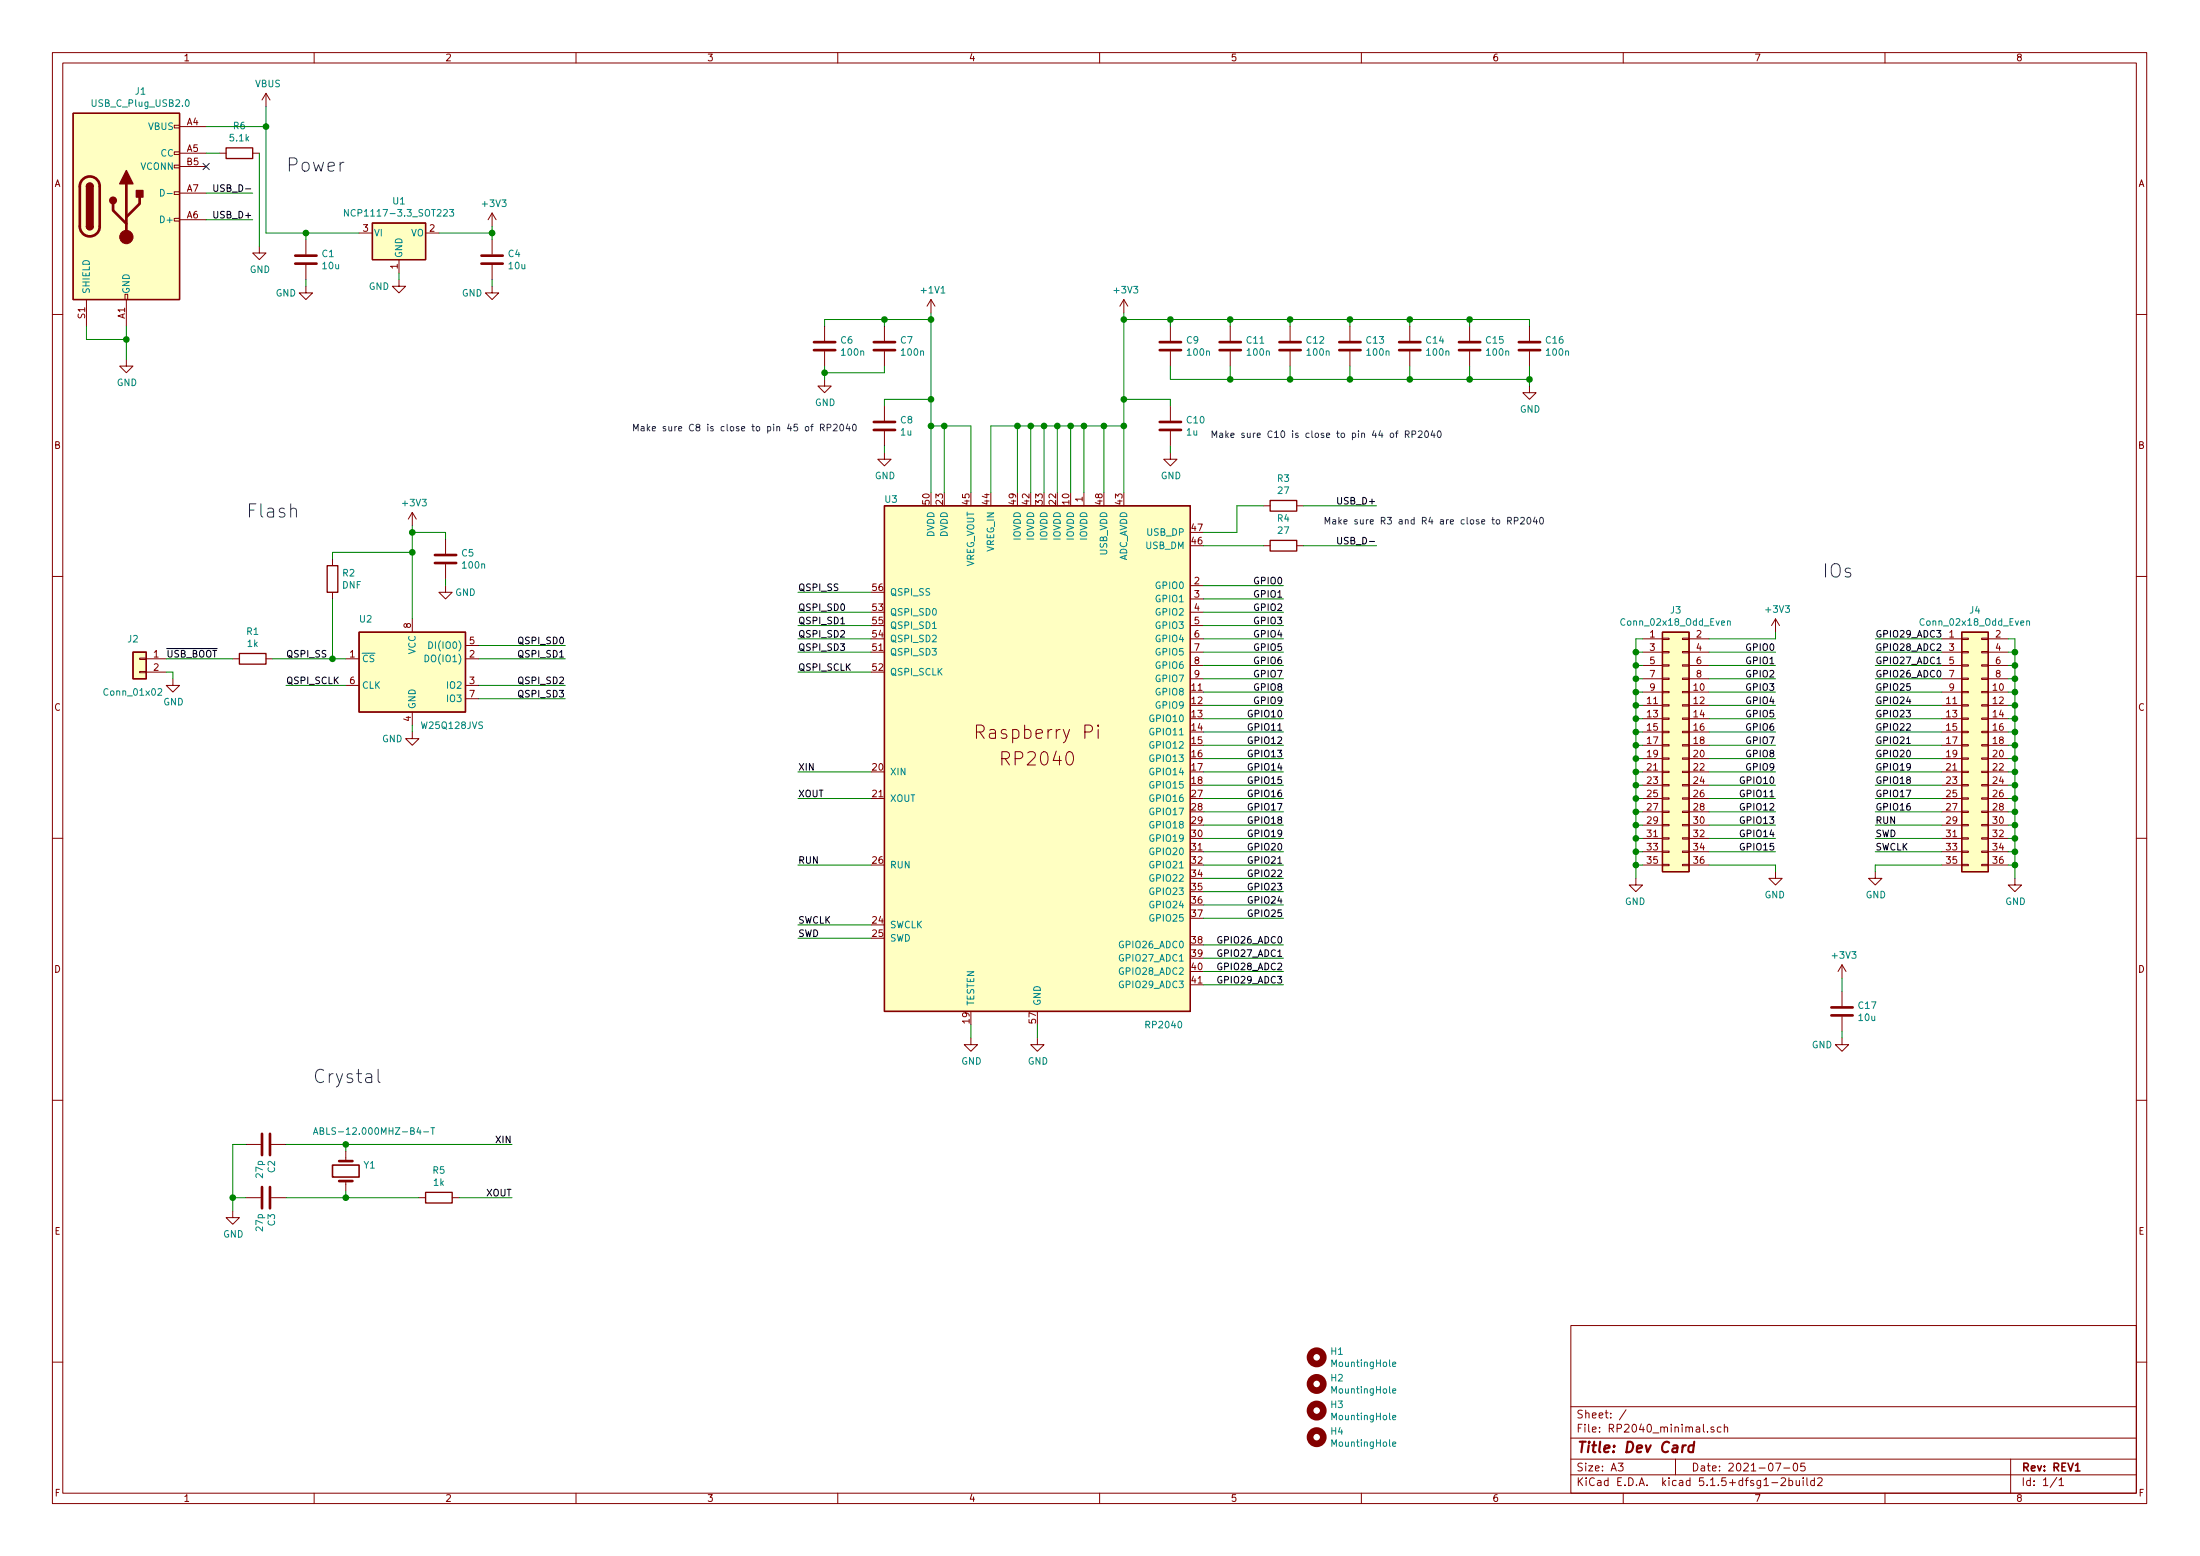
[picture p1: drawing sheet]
EESchema Schematic File Version 4
EELAYER 30 0
EELAYER END
$Descr A3 16535 11693
encoding utf-8
Sheet 1 1
Title "Dev Card"
Date "2021-07-05"
Rev "REV1"
Comp ""
Comment1 ""
Comment2 ""
Comment3 ""
Comment4 ""
$EndDescr
$Comp
L MCU_RaspberryPi_RP2040:RP2040 U3
U 1 1
P 7800 5700
F 0 "U3" H 6700 7650 50  0000 C CNN
F 1 "RP2040" H 8750 3700 50  0000 C CNN
F 2 "RP2040_minimal:RP2040-QFN-56" H 7050 5700 50  0001 C CNN
F 3 "" H 7050 5700 50  0001 C CNN
	1    7800 5700
	1    0    0    -1  
$EndComp
$Comp
L Device:C C2
U 1 1
P 2000 8600
F 0 "C2" H 2115 8646 50  0000 L CNN
F 1 "27p" H 2115 8555 50  0000 L CNN
F 2 "Capacitor_SMD:C_0402_1005Metric" H 2038 8450 50  0001 C CNN
F 3 "~" H 2000 8600 50  0001 C CNN
	1    2000 8600
	0    1    1    0   
$EndComp
$Comp
L Device:C C3
U 1 1
P 2000 9000
F 0 "C3" H 2115 9046 50  0000 L CNN
F 1 "27p" H 2115 8955 50  0000 L CNN
F 2 "Capacitor_SMD:C_0402_1005Metric" H 2038 8850 50  0001 C CNN
F 3 "~" H 2000 9000 50  0001 C CNN
	1    2000 9000
	0    1    1    0   
$EndComp
$Comp
L power:GND #PWR06
U 1 1
P 1750 9100
F 0 "#PWR06" H 1750 8850 50  0001 C CNN
F 1 "GND" H 1755 8927 50  0000 C CNN
F 2 "" H 1750 9100 50  0001 C CNN
F 3 "" H 1750 9100 50  0001 C CNN
	1    1750 9100
	1    0    0    -1  
$EndComp
Wire Wire Line
	6000 5800 6550 5800
Wire Wire Line
	6550 6000 6000 6000
Wire Wire Line
	1850 8600 1750 8600
Wire Wire Line
	1750 8600 1750 9000
Wire Wire Line
	1850 9000 1750 9000
Connection ~ 1750 9000
Wire Wire Line
	1750 9000 1750 9100
Wire Wire Line
	2150 9000 2600 9000
Wire Wire Line
	2150 8600 2600 8600
Wire Wire Line
	2600 8650 2600 8600
Wire Wire Line
	2600 8950 2600 9000
Connection ~ 2600 9000
Wire Wire Line
	2600 9000 3150 9000
Wire Wire Line
	6000 4600 6550 4600
Wire Wire Line
	6000 4700 6550 4700
Wire Wire Line
	6000 4800 6550 4800
Wire Wire Line
	6000 4900 6550 4900
Wire Wire Line
	6550 4450 6000 4450
Wire Wire Line
	6550 5050 6000 5050
Wire Wire Line
	9050 4400 9650 4400
Wire Wire Line
	9050 4500 9650 4500
Text Label 9650 4400 2    50   ~ 0
GPIO0
Text Label 9650 4500 2    50   ~ 0
GPIO1
Wire Wire Line
	9050 4600 9650 4600
Wire Wire Line
	9050 4700 9650 4700
Wire Wire Line
	9050 4800 9650 4800
Wire Wire Line
	9050 4900 9650 4900
Wire Wire Line
	9050 5000 9650 5000
Wire Wire Line
	9050 5100 9650 5100
Wire Wire Line
	9050 5200 9650 5200
Wire Wire Line
	9050 5300 9650 5300
Wire Wire Line
	9050 5400 9650 5400
Wire Wire Line
	9050 5500 9650 5500
Wire Wire Line
	9050 5600 9650 5600
Wire Wire Line
	9050 5700 9650 5700
Wire Wire Line
	9050 5800 9650 5800
Wire Wire Line
	9050 5900 9650 5900
Wire Wire Line
	9050 6000 9650 6000
Wire Wire Line
	9050 6100 9650 6100
Wire Wire Line
	9050 6200 9650 6200
Wire Wire Line
	9050 6300 9650 6300
Wire Wire Line
	9050 6400 9650 6400
Wire Wire Line
	9050 6500 9650 6500
Wire Wire Line
	9050 6600 9650 6600
Wire Wire Line
	9050 6700 9650 6700
Wire Wire Line
	9050 6800 9650 6800
Wire Wire Line
	9050 6900 9650 6900
Wire Wire Line
	9050 7100 9650 7100
Wire Wire Line
	9050 7200 9650 7200
Wire Wire Line
	9050 7300 9650 7300
Wire Wire Line
	9050 7400 9650 7400
$Comp
L power:GND #PWR016
U 1 1
P 7800 7800
F 0 "#PWR016" H 7800 7550 50  0001 C CNN
F 1 "GND" H 7805 7627 50  0000 C CNN
F 2 "" H 7800 7800 50  0001 C CNN
F 3 "" H 7800 7800 50  0001 C CNN
	1    7800 7800
	1    0    0    -1  
$EndComp
$Comp
L power:GND #PWR015
U 1 1
P 7300 7800
F 0 "#PWR015" H 7300 7550 50  0001 C CNN
F 1 "GND" H 7305 7627 50  0000 C CNN
F 2 "" H 7300 7800 50  0001 C CNN
F 3 "" H 7300 7800 50  0001 C CNN
	1    7300 7800
	1    0    0    -1  
$EndComp
Wire Wire Line
	7300 7700 7300 7800
Wire Wire Line
	7800 7700 7800 7800
Text Label 9650 4600 2    50   ~ 0
GPIO2
Text Label 9650 4700 2    50   ~ 0
GPIO3
Text Label 9650 4800 2    50   ~ 0
GPIO4
Text Label 9650 4900 2    50   ~ 0
GPIO5
Text Label 9650 5000 2    50   ~ 0
GPIO6
Text Label 9650 5100 2    50   ~ 0
GPIO7
Text Label 9650 5200 2    50   ~ 0
GPIO8
Text Label 9650 5300 2    50   ~ 0
GPIO9
Text Label 9650 5400 2    50   ~ 0
GPIO10
Text Label 9650 5500 2    50   ~ 0
GPIO11
Text Label 9650 5600 2    50   ~ 0
GPIO12
Text Label 9650 5700 2    50   ~ 0
GPIO13
Text Label 9650 5800 2    50   ~ 0
GPIO14
Text Label 9650 5900 2    50   ~ 0
GPIO15
Text Label 9650 6000 2    50   ~ 0
GPIO16
Text Label 9650 6100 2    50   ~ 0
GPIO17
Text Label 9650 6200 2    50   ~ 0
GPIO18
Text Label 9650 6300 2    50   ~ 0
GPIO19
Text Label 9650 6400 2    50   ~ 0
GPIO20
Text Label 9650 6500 2    50   ~ 0
GPIO21
Text Label 9650 6600 2    50   ~ 0
GPIO22
Text Label 9650 6700 2    50   ~ 0
GPIO23
Text Label 9650 6800 2    50   ~ 0
GPIO24
Text Label 9650 6900 2    50   ~ 0
GPIO25
Text Label 9650 7100 2    50   ~ 0
GPIO26_ADC0
Text Label 9650 7200 2    50   ~ 0
GPIO27_ADC1
Text Label 9650 7300 2    50   ~ 0
GPIO28_ADC2
Text Label 9650 7400 2    50   ~ 0
GPIO29_ADC3
Text Label 6000 4450 0    50   ~ 0
QSPI_SS
Text Label 6000 5050 0    50   ~ 0
QSPI_SCLK
Text Label 6000 4600 0    50   ~ 0
QSPI_SD0
Text Label 6000 4700 0    50   ~ 0
QSPI_SD1
Text Label 6000 4800 0    50   ~ 0
QSPI_SD2
Text Label 6000 4900 0    50   ~ 0
QSPI_SD3
Text Label 6000 5800 0    50   ~ 0
XIN
Text Label 6000 6000 0    50   ~ 0
XOUT
$Comp
L Device:R R4
U 1 1
P 9650 4100
F 0 "R4" V 9443 4100 50  0000 C CNN
F 1 "27" V 9534 4100 50  0000 C CNN
F 2 "Capacitor_SMD:C_0402_1005Metric" V 9580 4100 50  0001 C CNN
F 3 "~" H 9650 4100 50  0001 C CNN
	1    9650 4100
	0    1    1    0   
$EndComp
Wire Wire Line
	9050 4100 9500 4100
Wire Wire Line
	9800 4100 10350 4100
Wire Wire Line
	9050 4000 9300 4000
Wire Wire Line
	9300 3800 9300 4000
Text Label 10350 4100 2    50   ~ 0
USB_D-
Wire Wire Line
	950  2450 950  2550
Wire Wire Line
	650  2450 650  2550
Wire Wire Line
	650  2550 950  2550
Connection ~ 950  2550
Wire Wire Line
	950  2550 950  2700
Text Label 13350 4900 2    50   ~ 0
GPIO0
Text Label 13350 5000 2    50   ~ 0
GPIO1
Text Label 13350 5100 2    50   ~ 0
GPIO2
Text Label 13350 5200 2    50   ~ 0
GPIO3
Text Label 13350 5300 2    50   ~ 0
GPIO4
Text Label 13350 5400 2    50   ~ 0
GPIO5
Text Label 13350 5500 2    50   ~ 0
GPIO6
Text Label 13350 5600 2    50   ~ 0
GPIO7
Text Label 13350 5700 2    50   ~ 0
GPIO8
Text Label 13350 5800 2    50   ~ 0
GPIO9
Text Label 13350 5900 2    50   ~ 0
GPIO10
Text Label 13350 6000 2    50   ~ 0
GPIO11
Text Label 13350 6100 2    50   ~ 0
GPIO12
Text Label 13350 6200 2    50   ~ 0
GPIO13
Text Label 13350 6300 2    50   ~ 0
GPIO14
Wire Wire Line
	14600 6100 14100 6100
Wire Wire Line
	14600 6000 14100 6000
Wire Wire Line
	14600 5900 14100 5900
Wire Wire Line
	14600 5800 14100 5800
Wire Wire Line
	14600 5700 14100 5700
Wire Wire Line
	14600 5600 14100 5600
Wire Wire Line
	14600 5500 14100 5500
Wire Wire Line
	14600 5400 14100 5400
Wire Wire Line
	14600 5300 14100 5300
Wire Wire Line
	14600 5200 14100 5200
Text Label 13350 6400 2    50   ~ 0
GPIO15
Text Label 14100 6100 0    50   ~ 0
GPIO16
Text Label 14100 6000 0    50   ~ 0
GPIO17
Text Label 14100 5900 0    50   ~ 0
GPIO18
Text Label 14100 5800 0    50   ~ 0
GPIO19
Text Label 14100 5700 0    50   ~ 0
GPIO20
Text Label 14100 5600 0    50   ~ 0
GPIO21
Text Label 14100 5500 0    50   ~ 0
GPIO22
Text Label 14100 5400 0    50   ~ 0
GPIO23
Text Label 14100 5300 0    50   ~ 0
GPIO24
Text Label 14100 5200 0    50   ~ 0
GPIO25
Wire Wire Line
	14600 5100 14100 5100
Wire Wire Line
	14600 5000 14100 5000
Wire Wire Line
	14600 4900 14100 4900
Wire Wire Line
	14600 4800 14100 4800
Text Label 14100 5100 0    50   ~ 0
GPIO26_ADC0
Text Label 14100 5000 0    50   ~ 0
GPIO27_ADC1
Text Label 14100 4900 0    50   ~ 0
GPIO28_ADC2
Text Label 14100 4800 0    50   ~ 0
GPIO29_ADC3
Wire Wire Line
	6550 6500 6000 6500
Text Label 6000 6500 0    50   ~ 0
RUN
Wire Wire Line
	14600 6200 14100 6200
Text Label 14100 6200 0    50   ~ 0
RUN
$Comp
L power:GND #PWR020
U 1 1
P 13350 6550
F 0 "#PWR020" H 13350 6300 50  0001 C CNN
F 1 "GND" H 13355 6377 50  0000 C CNN
F 2 "" H 13350 6550 50  0001 C CNN
F 3 "" H 13350 6550 50  0001 C CNN
	1    13350 6550
	-1   0    0    -1  
$EndComp
Wire Wire Line
	13350 6550 13350 6500
Wire Wire Line
	6550 6950 6000 6950
Wire Wire Line
	6550 7050 6000 7050
Text Label 6000 6950 0    50   ~ 0
SWCLK
Text Label 6000 7050 0    50   ~ 0
SWD
Text Label 14100 6400 0    50   ~ 0
SWCLK
Text Label 14100 6300 0    50   ~ 0
SWD
Wire Wire Line
	14600 6300 14100 6300
Wire Wire Line
	14600 6400 14100 6400
Wire Wire Line
	7650 3700 7650 3200
Wire Wire Line
	7650 3200 7750 3200
Wire Wire Line
	8150 3200 8150 3700
Wire Wire Line
	7750 3700 7750 3200
Connection ~ 7750 3200
Wire Wire Line
	7750 3200 7850 3200
Wire Wire Line
	7850 3700 7850 3200
Connection ~ 7850 3200
Wire Wire Line
	7850 3200 7950 3200
Wire Wire Line
	7950 3700 7950 3200
Connection ~ 7950 3200
Wire Wire Line
	7950 3200 8050 3200
Wire Wire Line
	8050 3700 8050 3200
Connection ~ 8050 3200
Wire Wire Line
	8050 3200 8150 3200
Wire Wire Line
	8150 3200 8300 3200
Wire Wire Line
	8450 3200 8450 3700
Connection ~ 8150 3200
Wire Wire Line
	8300 3700 8300 3200
Connection ~ 8300 3200
Wire Wire Line
	8300 3200 8450 3200
Wire Wire Line
	7450 3700 7450 3200
Wire Wire Line
	7450 3200 7650 3200
Connection ~ 7650 3200
Wire Wire Line
	7300 3700 7300 3200
Wire Wire Line
	7300 3200 7100 3200
Wire Wire Line
	7000 3200 7000 3700
Wire Wire Line
	7100 3700 7100 3200
Connection ~ 7100 3200
Wire Wire Line
	7100 3200 7000 3200
$Comp
L power:+3V3 #PWR017
U 1 1
P 8450 2350
F 0 "#PWR017" H 8450 2200 50  0001 C CNN
F 1 "+3V3" H 8465 2523 50  0000 C CNN
F 2 "" H 8450 2350 50  0001 C CNN
F 3 "" H 8450 2350 50  0001 C CNN
	1    8450 2350
	1    0    0    -1  
$EndComp
Connection ~ 8450 3200
$Comp
L power:+1V1 #PWR014
U 1 1
P 7000 2350
F 0 "#PWR014" H 7000 2200 50  0001 C CNN
F 1 "+1V1" H 7015 2523 50  0000 C CNN
F 2 "" H 7000 2350 50  0001 C CNN
F 3 "" H 7000 2350 50  0001 C CNN
	1    7000 2350
	1    0    0    -1  
$EndComp
Wire Wire Line
	7000 2350 7000 2400
Connection ~ 7000 3200
$Comp
L Device:C C9
U 1 1
P 8800 2600
F 0 "C9" H 8915 2646 50  0000 L CNN
F 1 "100n" H 8915 2555 50  0000 L CNN
F 2 "Capacitor_SMD:C_0402_1005Metric" H 8838 2450 50  0001 C CNN
F 3 "~" H 8800 2600 50  0001 C CNN
	1    8800 2600
	1    0    0    -1  
$EndComp
$Comp
L Device:C C11
U 1 1
P 9250 2600
F 0 "C11" H 9365 2646 50  0000 L CNN
F 1 "100n" H 9365 2555 50  0000 L CNN
F 2 "Capacitor_SMD:C_0402_1005Metric" H 9288 2450 50  0001 C CNN
F 3 "~" H 9250 2600 50  0001 C CNN
	1    9250 2600
	1    0    0    -1  
$EndComp
$Comp
L Device:C C12
U 1 1
P 9700 2600
F 0 "C12" H 9815 2646 50  0000 L CNN
F 1 "100n" H 9815 2555 50  0000 L CNN
F 2 "Capacitor_SMD:C_0402_1005Metric" H 9738 2450 50  0001 C CNN
F 3 "~" H 9700 2600 50  0001 C CNN
	1    9700 2600
	1    0    0    -1  
$EndComp
$Comp
L Device:C C13
U 1 1
P 10150 2600
F 0 "C13" H 10265 2646 50  0000 L CNN
F 1 "100n" H 10265 2555 50  0000 L CNN
F 2 "Capacitor_SMD:C_0402_1005Metric" H 10188 2450 50  0001 C CNN
F 3 "~" H 10150 2600 50  0001 C CNN
	1    10150 2600
	1    0    0    -1  
$EndComp
$Comp
L Device:C C14
U 1 1
P 10600 2600
F 0 "C14" H 10715 2646 50  0000 L CNN
F 1 "100n" H 10715 2555 50  0000 L CNN
F 2 "Capacitor_SMD:C_0402_1005Metric" H 10638 2450 50  0001 C CNN
F 3 "~" H 10600 2600 50  0001 C CNN
	1    10600 2600
	1    0    0    -1  
$EndComp
$Comp
L Device:C C15
U 1 1
P 11050 2600
F 0 "C15" H 11165 2646 50  0000 L CNN
F 1 "100n" H 11165 2555 50  0000 L CNN
F 2 "Capacitor_SMD:C_0402_1005Metric" H 11088 2450 50  0001 C CNN
F 3 "~" H 11050 2600 50  0001 C CNN
	1    11050 2600
	1    0    0    -1  
$EndComp
$Comp
L Device:C C16
U 1 1
P 11500 2600
F 0 "C16" H 11615 2646 50  0000 L CNN
F 1 "100n" H 11615 2555 50  0000 L CNN
F 2 "Capacitor_SMD:C_0402_1005Metric" H 11538 2450 50  0001 C CNN
F 3 "~" H 11500 2600 50  0001 C CNN
	1    11500 2600
	1    0    0    -1  
$EndComp
$Comp
L Device:C C6
U 1 1
P 6200 2600
F 0 "C6" H 6315 2646 50  0000 L CNN
F 1 "100n" H 6315 2555 50  0000 L CNN
F 2 "Capacitor_SMD:C_0402_1005Metric" H 6238 2450 50  0001 C CNN
F 3 "~" H 6200 2600 50  0001 C CNN
	1    6200 2600
	1    0    0    -1  
$EndComp
$Comp
L Device:C C7
U 1 1
P 6650 2600
F 0 "C7" H 6765 2646 50  0000 L CNN
F 1 "100n" H 6765 2555 50  0000 L CNN
F 2 "Capacitor_SMD:C_0402_1005Metric" H 6688 2450 50  0001 C CNN
F 3 "~" H 6650 2600 50  0001 C CNN
	1    6650 2600
	1    0    0    -1  
$EndComp
$Comp
L Device:C C8
U 1 1
P 6650 3200
F 0 "C8" H 6765 3246 50  0000 L CNN
F 1 "1u" H 6765 3155 50  0000 L CNN
F 2 "Capacitor_SMD:C_0402_1005Metric" H 6688 3050 50  0001 C CNN
F 3 "~" H 6650 3200 50  0001 C CNN
	1    6650 3200
	1    0    0    -1  
$EndComp
$Comp
L Device:C C10
U 1 1
P 8800 3200
F 0 "C10" H 8915 3246 50  0000 L CNN
F 1 "1u" H 8915 3155 50  0000 L CNN
F 2 "Capacitor_SMD:C_0402_1005Metric" H 8838 3050 50  0001 C CNN
F 3 "~" H 8800 3200 50  0001 C CNN
	1    8800 3200
	1    0    0    -1  
$EndComp
Wire Wire Line
	11500 2450 11500 2400
Wire Wire Line
	11050 2450 11050 2400
Connection ~ 11050 2400
Wire Wire Line
	11050 2400 11500 2400
Wire Wire Line
	10600 2450 10600 2400
Connection ~ 10600 2400
Wire Wire Line
	10600 2400 11050 2400
Wire Wire Line
	10150 2450 10150 2400
Connection ~ 10150 2400
Wire Wire Line
	10150 2400 10600 2400
Wire Wire Line
	9700 2450 9700 2400
Connection ~ 9700 2400
Wire Wire Line
	9700 2400 10150 2400
Wire Wire Line
	9250 2450 9250 2400
Connection ~ 9250 2400
Wire Wire Line
	9250 2400 9700 2400
Wire Wire Line
	8800 2450 8800 2400
Connection ~ 8800 2400
Wire Wire Line
	8800 2400 9250 2400
$Comp
L power:GND #PWR023
U 1 1
P 11500 2900
F 0 "#PWR023" H 11500 2650 50  0001 C CNN
F 1 "GND" H 11505 2727 50  0000 C CNN
F 2 "" H 11500 2900 50  0001 C CNN
F 3 "" H 11500 2900 50  0001 C CNN
	1    11500 2900
	1    0    0    -1  
$EndComp
Wire Wire Line
	8800 2750 8800 2850
Wire Wire Line
	9250 2750 9250 2850
Connection ~ 9250 2850
Wire Wire Line
	9250 2850 8800 2850
Wire Wire Line
	9700 2750 9700 2850
Connection ~ 9700 2850
Wire Wire Line
	9700 2850 9250 2850
Wire Wire Line
	10150 2750 10150 2850
Connection ~ 10150 2850
Wire Wire Line
	10150 2850 9700 2850
Wire Wire Line
	10600 2750 10600 2850
Connection ~ 10600 2850
Wire Wire Line
	10600 2850 10150 2850
Wire Wire Line
	11050 2750 11050 2850
Wire Wire Line
	11050 2850 10600 2850
Wire Wire Line
	11500 2750 11500 2850
Wire Wire Line
	6650 3050 6650 3000
Wire Wire Line
	6650 3000 7000 3000
Connection ~ 7000 3000
Wire Wire Line
	7000 3000 7000 3200
Wire Wire Line
	8800 3050 8800 3000
$Comp
L power:GND #PWR012
U 1 1
P 6200 2850
F 0 "#PWR012" H 6200 2600 50  0001 C CNN
F 1 "GND" H 6205 2677 50  0000 C CNN
F 2 "" H 6200 2850 50  0001 C CNN
F 3 "" H 6200 2850 50  0001 C CNN
	1    6200 2850
	1    0    0    -1  
$EndComp
Wire Wire Line
	6200 2750 6200 2800
Wire Wire Line
	6200 2800 6650 2800
Wire Wire Line
	6650 2800 6650 2750
Connection ~ 6200 2800
Wire Wire Line
	6200 2800 6200 2850
Wire Wire Line
	6200 2450 6200 2400
Wire Wire Line
	6200 2400 6650 2400
Connection ~ 7000 2400
Wire Wire Line
	7000 2400 7000 3000
Wire Wire Line
	6650 2450 6650 2400
Connection ~ 6650 2400
Wire Wire Line
	6650 2400 7000 2400
Wire Wire Line
	6650 3350 6650 3400
Wire Wire Line
	8800 3350 8800 3400
$Comp
L power:GND #PWR013
U 1 1
P 6650 3400
F 0 "#PWR013" H 6650 3150 50  0001 C CNN
F 1 "GND" H 6655 3227 50  0000 C CNN
F 2 "" H 6650 3400 50  0001 C CNN
F 3 "" H 6650 3400 50  0001 C CNN
	1    6650 3400
	1    0    0    -1  
$EndComp
$Comp
L power:GND #PWR018
U 1 1
P 8800 3400
F 0 "#PWR018" H 8800 3150 50  0001 C CNN
F 1 "GND" H 8805 3227 50  0000 C CNN
F 2 "" H 8800 3400 50  0001 C CNN
F 3 "" H 8800 3400 50  0001 C CNN
	1    8800 3400
	1    0    0    -1  
$EndComp
Text Label 1250 4950 0    50   ~ 0
~USB_BOOT
Wire Wire Line
	2150 5150 2600 5150
Wire Wire Line
	2050 4950 2500 4950
Text Label 2150 5150 0    50   ~ 0
QSPI_SCLK
Text Label 2150 4950 0    50   ~ 0
QSPI_SS
Wire Wire Line
	2500 4500 2500 4950
Wire Wire Line
	3350 4350 3350 4400
Wire Wire Line
	3100 5450 3100 5500
Wire Wire Line
	3100 4150 3100 4650
Connection ~ 3100 4150
Wire Wire Line
	2500 4150 3100 4150
Wire Wire Line
	2500 4200 2500 4150
Wire Wire Line
	3100 4000 3100 4150
Connection ~ 3100 4000
Wire Wire Line
	3350 4000 3100 4000
Wire Wire Line
	3350 4050 3350 4000
Wire Wire Line
	3100 3950 3100 4000
$Comp
L power:GND #PWR011
U 1 1
P 3350 4400
F 0 "#PWR011" H 3350 4150 50  0001 C CNN
F 1 "GND" H 3500 4350 50  0000 C CNN
F 2 "" H 3350 4400 50  0001 C CNN
F 3 "" H 3350 4400 50  0001 C CNN
	1    3350 4400
	1    0    0    -1  
$EndComp
$Comp
L Device:C C5
U 1 1
P 3350 4200
F 0 "C5" H 3465 4246 50  0000 L CNN
F 1 "100n" H 3465 4155 50  0000 L CNN
F 2 "Capacitor_SMD:C_0402_1005Metric" H 3388 4050 50  0001 C CNN
F 3 "~" H 3350 4200 50  0001 C CNN
	1    3350 4200
	1    0    0    -1  
$EndComp
Wire Wire Line
	1750 4950 1250 4950
Connection ~ 2500 4950
$Comp
L Device:R R1
U 1 1
P 1900 4950
F 0 "R1" V 1693 4950 50  0000 C CNN
F 1 "1k" V 1784 4950 50  0000 C CNN
F 2 "Capacitor_SMD:C_0402_1005Metric" V 1830 4950 50  0001 C CNN
F 3 "~" H 1900 4950 50  0001 C CNN
	1    1900 4950
	0    1    1    0   
$EndComp
$Comp
L Device:R R2
U 1 1
P 2500 4350
F 0 "R2" H 2570 4396 50  0000 L CNN
F 1 "DNF" H 2570 4305 50  0000 L CNN
F 2 "Capacitor_SMD:C_0402_1005Metric" V 2430 4350 50  0001 C CNN
F 3 "~" H 2500 4350 50  0001 C CNN
	1    2500 4350
	1    0    0    -1  
$EndComp
Wire Wire Line
	2500 4950 2600 4950
$Comp
L power:GND #PWR08
U 1 1
P 3100 5500
F 0 "#PWR08" H 3100 5250 50  0001 C CNN
F 1 "GND" H 2950 5450 50  0000 C CNN
F 2 "" H 3100 5500 50  0001 C CNN
F 3 "" H 3100 5500 50  0001 C CNN
	1    3100 5500
	1    0    0    -1  
$EndComp
$Comp
L power:+3V3 #PWR07
U 1 1
P 3100 3950
F 0 "#PWR07" H 3100 3800 50  0001 C CNN
F 1 "+3V3" H 3115 4123 50  0000 C CNN
F 2 "" H 3100 3950 50  0001 C CNN
F 3 "" H 3100 3950 50  0001 C CNN
	1    3100 3950
	1    0    0    -1  
$EndComp
$Comp
L Memory_Flash:W25Q128JVS U2
U 1 1
P 3100 5050
F 0 "U2" H 2750 5450 50  0000 C CNN
F 1 "W25Q128JVS" H 3400 4650 50  0000 C CNN
F 2 "Package_SO:SOIC-8_5.23x5.23mm_P1.27mm" H 3100 5050 50  0001 C CNN
F 3 "http://www.winbond.com/resource-files/w25q128jv_dtr%20revc%2003272018%20plus.pdf" H 3100 5050 50  0001 C CNN
	1    3100 5050
	1    0    0    -1  
$EndComp
$Comp
L Regulator_Linear:NCP1117-3.3_SOT223 U1
U 1 1
P 3000 1750
F 0 "U1" H 3000 1992 50  0000 C CNN
F 1 "NCP1117-3.3_SOT223" H 3000 1901 50  0000 C CNN
F 2 "Package_TO_SOT_SMD:SOT-223-3_TabPin2" H 3000 1950 50  0001 C CNN
F 3 "http://www.onsemi.com/pub_link/Collateral/NCP1117-D.PDF" H 3100 1500 50  0001 C CNN
	1    3000 1750
	1    0    0    -1  
$EndComp
Wire Wire Line
	2700 1750 2300 1750
$Comp
L power:GND #PWR05
U 1 1
P 3000 2100
F 0 "#PWR05" H 3000 1850 50  0001 C CNN
F 1 "GND" H 2850 2050 50  0000 C CNN
F 2 "" H 3000 2100 50  0001 C CNN
F 3 "" H 3000 2100 50  0001 C CNN
	1    3000 2100
	1    0    0    -1  
$EndComp
Wire Wire Line
	3000 2050 3000 2100
Wire Wire Line
	3300 1750 3700 1750
Wire Wire Line
	3700 1750 3700 1700
$Comp
L power:+3V3 #PWR09
U 1 1
P 3700 1700
F 0 "#PWR09" H 3700 1550 50  0001 C CNN
F 1 "+3V3" H 3715 1873 50  0000 C CNN
F 2 "" H 3700 1700 50  0001 C CNN
F 3 "" H 3700 1700 50  0001 C CNN
	1    3700 1700
	1    0    0    -1  
$EndComp
$Comp
L power:VBUS #PWR03
U 1 1
P 2000 800
F 0 "#PWR03" H 2000 650 50  0001 C CNN
F 1 "VBUS" H 2015 973 50  0000 C CNN
F 2 "" H 2000 800 50  0001 C CNN
F 3 "" H 2000 800 50  0001 C CNN
	1    2000 800 
	1    0    0    -1  
$EndComp
$Comp
L Device:C C1
U 1 1
P 2300 1950
F 0 "C1" H 2415 1996 50  0000 L CNN
F 1 "10u" H 2415 1905 50  0000 L CNN
F 2 "Capacitor_SMD:C_0805_2012Metric" H 2338 1800 50  0001 C CNN
F 3 "~" H 2300 1950 50  0001 C CNN
	1    2300 1950
	1    0    0    -1  
$EndComp
$Comp
L Device:C C4
U 1 1
P 3700 1950
F 0 "C4" H 3815 1996 50  0000 L CNN
F 1 "10u" H 3815 1905 50  0000 L CNN
F 2 "Capacitor_SMD:C_0805_2012Metric" H 3738 1800 50  0001 C CNN
F 3 "~" H 3700 1950 50  0001 C CNN
	1    3700 1950
	1    0    0    -1  
$EndComp
$Comp
L power:GND #PWR04
U 1 1
P 2300 2150
F 0 "#PWR04" H 2300 1900 50  0001 C CNN
F 1 "GND" H 2150 2100 50  0000 C CNN
F 2 "" H 2300 2150 50  0001 C CNN
F 3 "" H 2300 2150 50  0001 C CNN
	1    2300 2150
	1    0    0    -1  
$EndComp
Wire Wire Line
	2300 2100 2300 2150
$Comp
L power:GND #PWR010
U 1 1
P 3700 2150
F 0 "#PWR010" H 3700 1900 50  0001 C CNN
F 1 "GND" H 3550 2100 50  0000 C CNN
F 2 "" H 3700 2150 50  0001 C CNN
F 3 "" H 3700 2150 50  0001 C CNN
	1    3700 2150
	1    0    0    -1  
$EndComp
Wire Wire Line
	3700 2100 3700 2150
Wire Wire Line
	2300 1800 2300 1750
Wire Wire Line
	3700 1800 3700 1750
Connection ~ 3700 1750
Wire Wire Line
	8450 3000 8800 3000
Connection ~ 8450 3000
Wire Wire Line
	8450 3000 8450 3200
Wire Wire Line
	8450 2400 8800 2400
Wire Wire Line
	8450 2350 8450 2400
Connection ~ 8450 2400
Wire Wire Line
	8450 2400 8450 3000
Wire Wire Line
	12350 4800 12300 4800
Wire Wire Line
	12300 4800 12300 4900
Wire Wire Line
	12350 4900 12300 4900
Connection ~ 12300 4900
Wire Wire Line
	12300 4900 12300 5000
Wire Wire Line
	12350 5000 12300 5000
Connection ~ 12300 5000
Wire Wire Line
	12300 5000 12300 5100
Wire Wire Line
	12350 5100 12300 5100
Connection ~ 12300 5100
Wire Wire Line
	12300 5100 12300 5200
Wire Wire Line
	12350 5200 12300 5200
Connection ~ 12300 5200
Wire Wire Line
	12300 5200 12300 5300
Wire Wire Line
	12350 5300 12300 5300
Connection ~ 12300 5300
Wire Wire Line
	12300 5300 12300 5400
Wire Wire Line
	12350 5400 12300 5400
Connection ~ 12300 5400
Wire Wire Line
	12300 5400 12300 5500
Wire Wire Line
	12350 5500 12300 5500
Connection ~ 12300 5500
Wire Wire Line
	12300 5500 12300 5600
Wire Wire Line
	12350 5600 12300 5600
Connection ~ 12300 5600
Wire Wire Line
	12300 5600 12300 5700
Wire Wire Line
	12350 5700 12300 5700
Connection ~ 12300 5700
Wire Wire Line
	12300 5700 12300 5800
Wire Wire Line
	12350 5800 12300 5800
Connection ~ 12300 5800
Wire Wire Line
	12300 5800 12300 5900
Wire Wire Line
	12350 5900 12300 5900
Connection ~ 12300 5900
Wire Wire Line
	12300 5900 12300 6000
Wire Wire Line
	12350 6000 12300 6000
Connection ~ 12300 6000
Wire Wire Line
	12350 6100 12300 6100
Wire Wire Line
	12300 6000 12300 6100
Connection ~ 12300 6100
Wire Wire Line
	12300 6100 12300 6200
Wire Wire Line
	12350 6200 12300 6200
Connection ~ 12300 6200
Wire Wire Line
	12300 6200 12300 6300
Wire Wire Line
	12350 6300 12300 6300
Connection ~ 12300 6300
Wire Wire Line
	12300 6300 12300 6400
Wire Wire Line
	12350 6400 12300 6400
Connection ~ 12300 6400
Wire Wire Line
	12300 6400 12300 6500
Wire Wire Line
	12350 6500 12300 6500
Connection ~ 12300 6500
Wire Wire Line
	12300 6500 12300 6600
$Comp
L power:GND #PWR021
U 1 1
P 12300 6600
F 0 "#PWR021" H 12300 6350 50  0001 C CNN
F 1 "GND" H 12305 6427 50  0000 C CNN
F 2 "" H 12300 6600 50  0001 C CNN
F 3 "" H 12300 6600 50  0001 C CNN
	1    12300 6600
	-1   0    0    -1  
$EndComp
Wire Wire Line
	15100 4800 15150 4800
Wire Wire Line
	15150 4800 15150 4900
Wire Wire Line
	15100 4900 15150 4900
Connection ~ 15150 4900
Wire Wire Line
	15150 4900 15150 5000
Wire Wire Line
	15100 5000 15150 5000
Connection ~ 15150 5000
Wire Wire Line
	15150 5000 15150 5100
Wire Wire Line
	15100 5100 15150 5100
Connection ~ 15150 5100
Wire Wire Line
	15150 5100 15150 5200
Wire Wire Line
	15100 5200 15150 5200
Connection ~ 15150 5200
Wire Wire Line
	15150 5200 15150 5300
Wire Wire Line
	15100 5300 15150 5300
Connection ~ 15150 5300
Wire Wire Line
	15150 5300 15150 5400
Wire Wire Line
	15100 5400 15150 5400
Connection ~ 15150 5400
Wire Wire Line
	15150 5400 15150 5500
Wire Wire Line
	15100 5500 15150 5500
Connection ~ 15150 5500
Wire Wire Line
	15150 5500 15150 5600
Wire Wire Line
	15100 5600 15150 5600
Connection ~ 15150 5600
Wire Wire Line
	15150 5600 15150 5700
Wire Wire Line
	15100 5700 15150 5700
Connection ~ 15150 5700
Wire Wire Line
	15150 5700 15150 5800
Wire Wire Line
	15100 5800 15150 5800
Connection ~ 15150 5800
Wire Wire Line
	15150 5800 15150 5900
Wire Wire Line
	15100 5900 15150 5900
Connection ~ 15150 5900
Wire Wire Line
	15150 5900 15150 6000
Wire Wire Line
	15100 6000 15150 6000
Connection ~ 15150 6000
Wire Wire Line
	15100 6100 15150 6100
Wire Wire Line
	15150 6000 15150 6100
Connection ~ 15150 6100
Wire Wire Line
	15150 6100 15150 6200
Wire Wire Line
	15100 6200 15150 6200
Connection ~ 15150 6200
Wire Wire Line
	15150 6200 15150 6300
Wire Wire Line
	15100 6300 15150 6300
Connection ~ 15150 6300
Wire Wire Line
	15150 6300 15150 6400
Wire Wire Line
	15100 6400 15150 6400
Connection ~ 15150 6400
Wire Wire Line
	15150 6400 15150 6500
Wire Wire Line
	15100 6500 15150 6500
Connection ~ 15150 6500
Wire Wire Line
	15150 6500 15150 6600
$Comp
L power:GND #PWR022
U 1 1
P 15150 6600
F 0 "#PWR022" H 15150 6350 50  0001 C CNN
F 1 "GND" H 15155 6427 50  0000 C CNN
F 2 "" H 15150 6600 50  0001 C CNN
F 3 "" H 15150 6600 50  0001 C CNN
	1    15150 6600
	1    0    0    -1  
$EndComp
$Comp
L Connector_Generic:Conn_01x02 J2
U 1 1
P 1050 4950
F 0 "J2" H 1100 5100 50  0000 C CNN
F 1 "Conn_01x02" H 1100 4700 50  0000 C CNN
F 2 "Connector_PinHeader_2.54mm:PinHeader_1x02_P2.54mm_Vertical" H 1050 4950 50  0001 C CNN
F 3 "~" H 1050 4950 50  0001 C CNN
	1    1050 4950
	-1   0    0    -1  
$EndComp
$Comp
L power:GND #PWR02
U 1 1
P 1300 5100
F 0 "#PWR02" H 1300 4850 50  0001 C CNN
F 1 "GND" H 1305 4927 50  0000 C CNN
F 2 "" H 1300 5100 50  0001 C CNN
F 3 "" H 1300 5100 50  0001 C CNN
	1    1300 5100
	1    0    0    -1  
$EndComp
Wire Wire Line
	1250 5050 1300 5050
Wire Wire Line
	1300 5050 1300 5100
Wire Wire Line
	13350 4800 13350 4750
$Comp
L power:+3V3 #PWR019
U 1 1
P 13350 4750
F 0 "#PWR019" H 13350 4600 50  0001 C CNN
F 1 "+3V3" H 13365 4923 50  0000 C CNN
F 2 "" H 13350 4750 50  0001 C CNN
F 3 "" H 13350 4750 50  0001 C CNN
	1    13350 4750
	1    0    0    -1  
$EndComp
Wire Wire Line
	1550 950  2000 950 
Connection ~ 2300 1750
Wire Wire Line
	2000 950  2000 1750
Wire Wire Line
	9300 3800 9500 3800
Text Label 10350 3800 2    50   ~ 0
USB_D+
$Comp
L Device:R R3
U 1 1
P 9650 3800
F 0 "R3" V 9443 3800 50  0000 C CNN
F 1 "27" V 9534 3800 50  0000 C CNN
F 2 "Capacitor_SMD:C_0402_1005Metric" V 9580 3800 50  0001 C CNN
F 3 "~" H 9650 3800 50  0001 C CNN
	1    9650 3800
	0    1    1    0   
$EndComp
Wire Wire Line
	9800 3800 10350 3800
Wire Wire Line
	1550 1650 1900 1650
Wire Wire Line
	1550 1450 1900 1450
Text Label 1900 1650 2    50   ~ 0
USB_D+
Text Label 1900 1450 2    50   ~ 0
USB_D-
$Comp
L Connector_Generic:Conn_02x18_Odd_Even J4
U 1 1
P 14800 5600
F 0 "J4" H 14850 6617 50  0000 C CNN
F 1 "Conn_02x18_Odd_Even" H 14850 6526 50  0000 C CNN
F 2 "Connector_PinHeader_2.54mm:PinHeader_2x18_P2.54mm_Vertical" H 14800 5600 50  0001 C CNN
F 3 "~" H 14800 5600 50  0001 C CNN
	1    14800 5600
	1    0    0    -1  
$EndComp
$Comp
L Connector_Generic:Conn_02x18_Odd_Even J3
U 1 1
P 12550 5600
F 0 "J3" H 12600 6617 50  0000 C CNN
F 1 "Conn_02x18_Odd_Even" H 12600 6526 50  0000 C CNN
F 2 "Connector_PinHeader_2.54mm:PinHeader_2x18_P2.54mm_Vertical" H 12550 5600 50  0001 C CNN
F 3 "~" H 12550 5600 50  0001 C CNN
	1    12550 5600
	1    0    0    -1  
$EndComp
$Comp
L power:GND #PWR0101
U 1 1
P 14100 6550
F 0 "#PWR0101" H 14100 6300 50  0001 C CNN
F 1 "GND" H 14105 6377 50  0000 C CNN
F 2 "" H 14100 6550 50  0001 C CNN
F 3 "" H 14100 6550 50  0001 C CNN
	1    14100 6550
	1    0    0    -1  
$EndComp
Wire Wire Line
	14100 6550 14100 6500
Wire Wire Line
	14100 6500 14600 6500
$Comp
L Mechanical:MountingHole H1
U 1 1
P 9900 10200
F 0 "H1" H 10000 10246 50  0000 L CNN
F 1 "MountingHole" H 10000 10155 50  0000 L CNN
F 2 "MountingHole:MountingHole_2.7mm_M2.5" H 9900 10200 50  0001 C CNN
F 3 "~" H 9900 10200 50  0001 C CNN
	1    9900 10200
	1    0    0    -1  
$EndComp
$Comp
L Mechanical:MountingHole H2
U 1 1
P 9900 10400
F 0 "H2" H 10000 10446 50  0000 L CNN
F 1 "MountingHole" H 10000 10355 50  0000 L CNN
F 2 "MountingHole:MountingHole_2.7mm_M2.5" H 9900 10400 50  0001 C CNN
F 3 "~" H 9900 10400 50  0001 C CNN
	1    9900 10400
	1    0    0    -1  
$EndComp
$Comp
L Mechanical:MountingHole H3
U 1 1
P 9900 10600
F 0 "H3" H 10000 10646 50  0000 L CNN
F 1 "MountingHole" H 10000 10555 50  0000 L CNN
F 2 "MountingHole:MountingHole_2.7mm_M2.5" H 9900 10600 50  0001 C CNN
F 3 "~" H 9900 10600 50  0001 C CNN
	1    9900 10600
	1    0    0    -1  
$EndComp
$Comp
L Mechanical:MountingHole H4
U 1 1
P 9900 10800
F 0 "H4" H 10000 10846 50  0000 L CNN
F 1 "MountingHole" H 10000 10755 50  0000 L CNN
F 2 "MountingHole:MountingHole_2.7mm_M2.5" H 9900 10800 50  0001 C CNN
F 3 "~" H 9900 10800 50  0001 C CNN
	1    9900 10800
	1    0    0    -1  
$EndComp
Wire Wire Line
	11050 2850 11500 2850
Connection ~ 11050 2850
Connection ~ 11500 2850
Wire Wire Line
	11500 2850 11500 2900
$Comp
L Device:R R5
U 1 1
P 3300 9000
F 0 "R5" V 3093 9000 50  0000 C CNN
F 1 "1k" V 3184 9000 50  0000 C CNN
F 2 "Capacitor_SMD:C_0402_1005Metric" V 3230 9000 50  0001 C CNN
F 3 "~" H 3300 9000 50  0001 C CNN
	1    3300 9000
	0    1    1    0   
$EndComp
$Comp
L Device:Crystal Y1
U 1 1
P 2600 8800
F 0 "Y1" V 2554 8931 50  0000 L CNN
F 1 "ABLS-12.000MHZ-B4-T" V 2300 8550 50  0000 L CNN
F 2 "RP2040_minimal:Crystal_SMD_HC49-US" H 2600 8800 50  0001 C CNN
F 3 "~" H 2600 8800 50  0001 C CNN
	1    2600 8800
	0    1    1    0   
$EndComp
Text Notes 9100 3300 0    50   ~ 0
Make sure C10 is close to pin 44 of RP2040
Text Notes 4750 3250 0    50   ~ 0
Make sure C8 is close to pin 45 of RP2040
Wire Wire Line
	13350 4900 12850 4900
Wire Wire Line
	13350 5000 12850 5000
Wire Wire Line
	13350 5100 12850 5100
Wire Wire Line
	13350 5200 12850 5200
Wire Wire Line
	13350 5300 12850 5300
Wire Wire Line
	13350 5400 12850 5400
Wire Wire Line
	13350 5500 12850 5500
Wire Wire Line
	13350 5600 12850 5600
Wire Wire Line
	13350 5700 12850 5700
Wire Wire Line
	13350 5800 12850 5800
Wire Wire Line
	13350 5900 12850 5900
Wire Wire Line
	13350 6000 12850 6000
Wire Wire Line
	13350 6100 12850 6100
Wire Wire Line
	13350 6200 12850 6200
Wire Wire Line
	13350 6300 12850 6300
Wire Wire Line
	13350 6400 12850 6400
Wire Wire Line
	13350 6500 12850 6500
$Comp
L power:+3V3 #PWR024
U 1 1
P 13850 7350
F 0 "#PWR024" H 13850 7200 50  0001 C CNN
F 1 "+3V3" H 13865 7523 50  0000 C CNN
F 2 "" H 13850 7350 50  0001 C CNN
F 3 "" H 13850 7350 50  0001 C CNN
	1    13850 7350
	1    0    0    -1  
$EndComp
$Comp
L Device:C C17
U 1 1
P 13850 7600
F 0 "C17" H 13965 7646 50  0000 L CNN
F 1 "10u" H 13965 7555 50  0000 L CNN
F 2 "Capacitor_SMD:C_0805_2012Metric" H 13888 7450 50  0001 C CNN
F 3 "~" H 13850 7600 50  0001 C CNN
	1    13850 7600
	1    0    0    -1  
$EndComp
$Comp
L power:GND #PWR025
U 1 1
P 13850 7800
F 0 "#PWR025" H 13850 7550 50  0001 C CNN
F 1 "GND" H 13700 7750 50  0000 C CNN
F 2 "" H 13850 7800 50  0001 C CNN
F 3 "" H 13850 7800 50  0001 C CNN
	1    13850 7800
	1    0    0    -1  
$EndComp
Wire Wire Line
	13850 7750 13850 7800
Text Notes 2350 8150 0    100  ~ 0
Crystal
Text Notes 1850 3900 0    100  ~ 0
Flash
Text Notes 2150 1300 0    100  ~ 0
Power
Text Notes 13700 4350 0    100  ~ 0
IOs
Wire Wire Line
	13850 7350 13850 7450
Wire Wire Line
	13350 4800 12850 4800
Text Label 4250 4850 2    50   ~ 0
QSPI_SD0
Text Label 4250 4950 2    50   ~ 0
QSPI_SD1
Text Label 4250 5150 2    50   ~ 0
QSPI_SD2
Text Label 4250 5250 2    50   ~ 0
QSPI_SD3
Text Label 3850 8600 2    50   ~ 0
XIN
Text Label 3850 9000 2    50   ~ 0
XOUT
Wire Wire Line
	2600 8600 3850 8600
Wire Wire Line
	3450 9000 3850 9000
Connection ~ 2600 8600
Wire Wire Line
	3600 5250 4250 5250
Wire Wire Line
	3600 5150 4250 5150
Wire Wire Line
	3600 4850 4250 4850
Wire Wire Line
	3600 4950 4250 4950
Text Notes 9950 3950 0    50   ~ 0
Make sure R3 and R4 are close to RP2040
$Comp
L Connector:USB_C_Plug_USB2.0 J1
U 1 1
P 950 1550
F 0 "J1" H 1057 2417 50  0000 C CNN
F 1 "USB_C_Plug_USB2.0" H 1057 2326 50  0000 C CNN
F 2 "" H 1100 1550 50  0001 C CNN
F 3 "https://www.usb.org/sites/default/files/documents/usb_type-c.zip" H 1100 1550 50  0001 C CNN
	1    950  1550
	1    0    0    -1  
$EndComp
$Comp
L power:GND #PWR01
U 1 1
P 950 2700
F 0 "#PWR01" H 950 2450 50  0001 C CNN
F 1 "GND" H 955 2527 50  0000 C CNN
F 2 "" H 950 2700 50  0001 C CNN
F 3 "" H 950 2700 50  0001 C CNN
	1    950  2700
	1    0    0    -1  
$EndComp
Connection ~ 2000 950 
Wire Wire Line
	2000 800  2000 950 
Wire Wire Line
	2000 1750 2300 1750
NoConn ~ 1550 1250
$Comp
L Device:R R6
U 1 1
P 1800 1150
F 0 "R6" V 1593 1150 50  0000 C CNN
F 1 "5.1k" V 1684 1150 50  0000 C CNN
F 2 "Capacitor_SMD:C_0402_1005Metric" V 1730 1150 50  0001 C CNN
F 3 "~" H 1800 1150 50  0001 C CNN
	1    1800 1150
	0    1    1    0   
$EndComp
Wire Wire Line
	1550 1150 1650 1150
$Comp
L power:GND #PWR0102
U 1 1
P 1950 1850
F 0 "#PWR0102" H 1950 1600 50  0001 C CNN
F 1 "GND" H 1955 1677 50  0000 C CNN
F 2 "" H 1950 1850 50  0001 C CNN
F 3 "" H 1950 1850 50  0001 C CNN
	1    1950 1850
	1    0    0    -1  
$EndComp
Wire Wire Line
	1950 1150 1950 1850
$EndSCHEMATC
